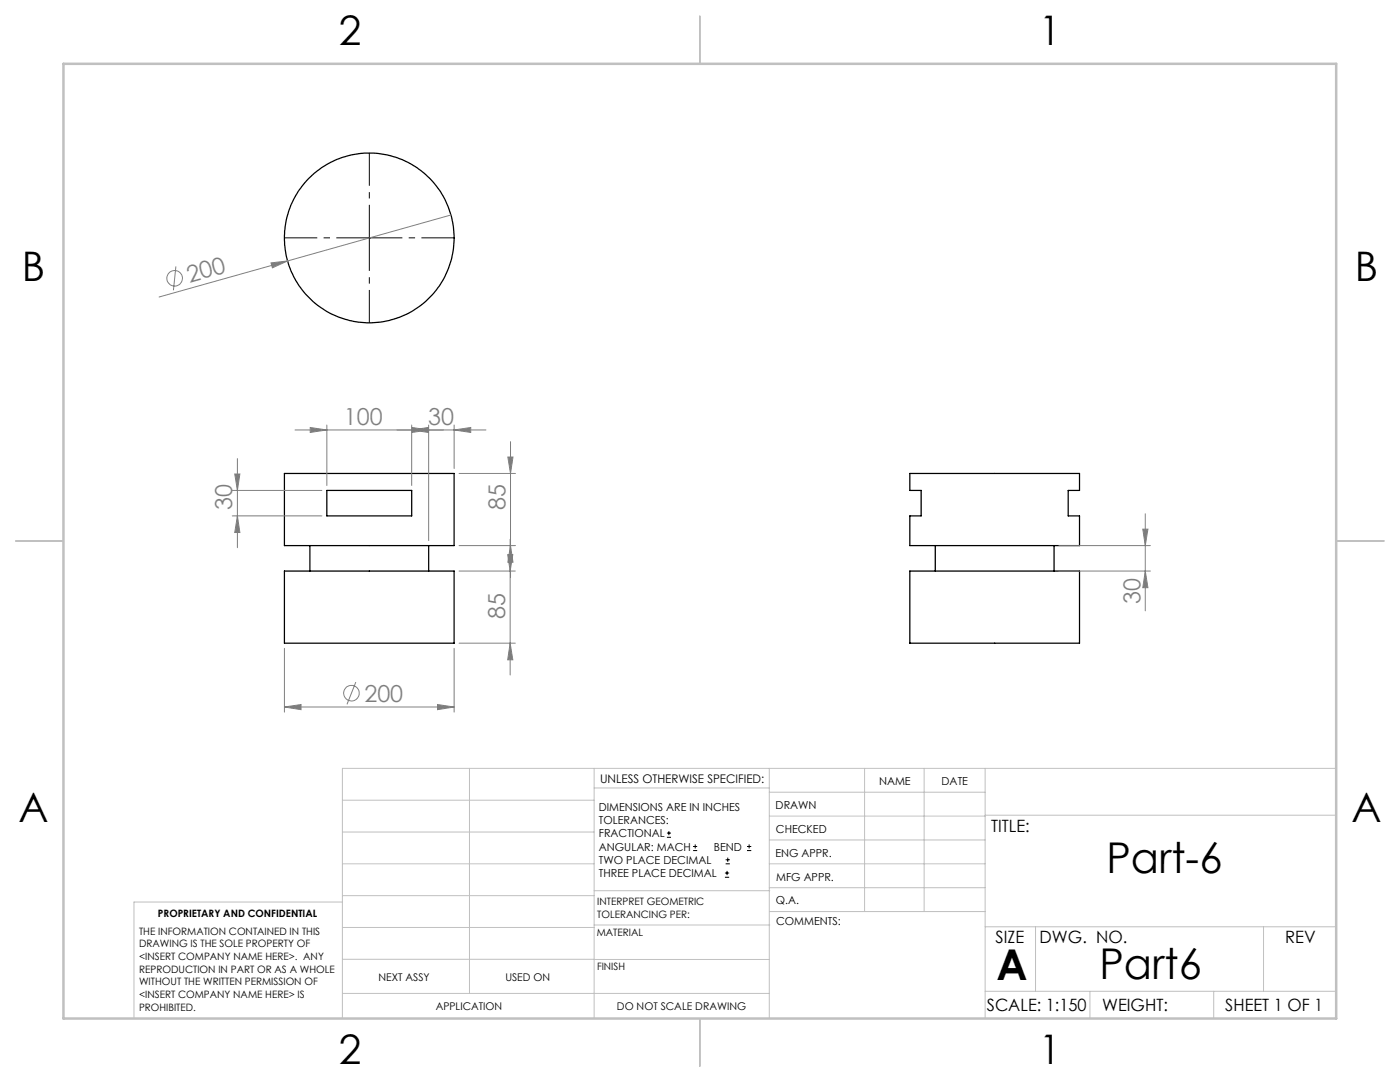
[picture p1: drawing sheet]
<svg xmlns="http://www.w3.org/2000/svg" width="279mm" height="216mm" viewBox="0 0 279 216" stroke-linecap="round" stroke-linejoin="round" font-family="sans-serif">
<g fill="none" stroke="#000" stroke-width=".25">
<path d="M56.8 94.5h33.8v14.4h-33.8zM65.2 97.9h17v5h-17zM181.6 94.5h33.8v3.4h-2.2v5h2.2v6h-33.8v-6h2.2v-5h-2.2zM56.8 113.9h33.8v14.4h-33.8zM61.8 108.9v5M85.5 108.9v5M181.6 113.9h33.8v14.4h-33.8zM186.7 108.9v5M210.4 108.9v5"/>
<circle cx="73.7" cy="47.5" r="16.9"/>
</g>
<g fill="none" stroke="#808080" stroke-width=".2">
<path d="M35.1 53.2l-.5 4.7M54.1 52.5l3.3-.4-3 1.3zM57.4 52.1l-25.7 7.2M90 42.9l-32.6 9.2M46.4 97.9h17.8M46.8 94.6h1.1l-.5 3.3zM47.4 91.5v17.8M58.9 85.8h38.1M61.9 85.3l3.3 .5-3.3 .5zM65.2 84.8v12.1M82.2 85.8l3.3-.5v1zM82.2 84.8v12.1"/>
<path d="M82.2 85.3l3.3 .5-3.3 .5zM85.5 84.8v23.1M90.6 85.8l3.3-.5v1zM90.6 84.8v8.7M91.6 94.5h11.3M101.4 91.2h1l-.5 3.3zM101.9 88.1v27.1M46.4 102.9h17.8M47.4 102.9l.5 3.4h-1.1zM91.6 113.9h11.2M91.6 108.9h11.3M101.3 110.7h1l-.5 3.2z"/>
<path d="M101.8 107.6v27.1M101.9 108.9l.5 3.3h-1zM211.3 113.9h18.3M211.3 108.9h18.3M228.1 105.6h1l-.5 3.3zM228.6 113.9l.5 3.4h-1zM228.6 102.5v19.4M56.8 129.4v12.7M71 136.1l-1.7 4.4M90.6 129.4v12.7M91.6 128.3h11.2M101.8 128.3l.5 3.4h-1z"/>
<path d="M56.8 141.1l3.3-.5v1zM56.8 141.1h33.8M87.3 140.6l3.3 .5-3.3 .5z"/>
<circle cx="34.8" cy="55.5" r="1.55"/>
<circle cx="70.1" cy="138.3" r="1.55"/>
</g>
<g fill="none" stroke="#000" stroke-width=".2">
<path d="M73.7 47.5h.1M73.7 47.4v.1M133.1 167.1h.8M133.1 166.2h.8M133.5 165.8v.9M138.3 169.7h.8M138.3 168.9h.8M138.7 168.5v.8M144.7 175h.8M144.7 174.2h.8M144.8 172.4h.9M144.8 171.6h.9"/>
<path d="M145.1 173.8v.8M145.2 171.1v.9M149.1 169.7h.8M149.1 168.9h.8M149.5 168.5v.8"/>
</g>
<path d="M73.7 47.5h-16.9M73.7 47.4v-16.9M73.7 47.5v16.9M73.7 47.5h17" fill="none" stroke="#000" stroke-width=".2" stroke-dasharray="15.2 1.3 1.3 1.3" stroke-dashoffset="8.7" stroke-linecap="butt"/>
<g fill="none" stroke="#c0c0c0" stroke-width=".2">
<path d="M68.3 159.7h50.3M93.7 153.3v44.9M118.6 153.3v49.9M118.6 157.2h34.9M153.5 153.3v49.9M153.5 158.1h43.1M172.5 153.3v28.6M184.4 153.3v28.6M196.6 153.3v49.9M266.7 153.3h-198.4v49.9M68.3 178.7h50.3M68.3 172.4h50.3"/>
<path d="M68.3 166h50.3M68.3 180h-41.6v23.2M118.6 177.7h35M153.5 167.6h43.1M153.5 162.8h43.1M153.5 172.4h43.1M153.5 177.1h43.1M196.6 162.7h70.1M68.3 198.2h85.2M68.3 191.4l85.2 .1M68.3 185.1h50.3M118.6 184.6h35"/>
<path d="M153.6 181.9h43M196.6 197.8h70.1M196.6 184.9h70.1M206.7 184.9v12.9M217.5 197.8v5.4M242.2 197.8v5.4M252.2 184.9v12.9"/>
</g>
<path d="M139.7 3.2v9.5M3.1 107.9h9.6M266.7 107.9h9.5M139.7 203.2v9.6" fill="none" stroke="#c0c0c0" stroke-width=".25"/>
<path d="M12.7 12.7h254v190.5h-254z" fill="none" stroke="#c0c0c0" stroke-width=".5"/>
<g fill="#808080">
<path d="M54.1 52.5l3.3-.4-3 1.3z"/>
<path d="M82.2 85.3l3.3 .5-3.3 .5zM90.6 85.8l3.3-.5v1z"/>
<path d="M87.3 140.6l3.3 .5-3.3 .5zM56.8 141.1l3.3-.5v1z"/>
<path d="M82.2 85.8l3.3-.5v1zM61.9 85.3l3.3 .5-3.3 .5z"/>
<path d="M228.6 113.9l.5 3.4h-1zM228.1 105.6h1l-.5 3.3z"/>
<path d="M101.8 128.3l.5 3.4h-1zM101.3 110.7h1l-.5 3.2zM101.9 108.9l.5 3.3h-1zM101.4 91.2h1l-.5 3.3z"/>
<path d="M46.8 94.6h1.1l-.5 3.3zM47.4 102.9l.5 3.4h-1.1z"/>
</g>
<g font-size="8.5">
<text x="220.8" y="174.2">Part-6</text>
<text x="198.9" y="195.5">A</text>
<text x="219.4" y="195.4">Part6</text>
</g>
<g font-size="8.1">
<text x="67.6" y="8.9">2</text>
<text x="207.3" y="8.9">1</text>
<text x="4.4" y="56.1">B</text>
<text x="270.4" y="56.1">B</text>
<text x="3.7" y="164.1">A</text>
<text x="269.7" y="164.1">A</text>
<text x="67.6" y="212.4">2</text>
<text x="207.3" y="212.4">1</text>
</g>
<g font-size="4.7" fill="#808080">
<text x="37.8" y="56.5" transform="rotate(-16 37.8 56.5)">200</text>
<text x="68.7" y="84.8">100</text>
<text x="85.4" y="84.8">30</text>
<text x="46.4" y="101.8" transform="rotate(-90 46.4 101.8)">30</text>
<text x="100.9" y="101.8" transform="rotate(-90 100.9 101.8)">85</text>
<text x="100.8" y="123.5" transform="rotate(-90 100.8 123.5)">85</text>
<text x="227.6" y="120.6" transform="rotate(-90 227.6 120.6)">30</text>
<text x="72.7" y="140">200</text>
</g>
<g font-size="3.4">
<text x="197.8" y="166">TITLE:</text>
<text x="198.7" y="188.1">SIZE</text>
<text x="207.5" y="188.1">DWG. NO.</text>
<text x="256.5" y="188.2">REV</text>
<text x="196.9" y="201.7">SCALE: 1:150</text>
<text x="220" y="201.8">WEIGHT:</text>
<text x="244.5" y="201.7">SHEET 1 OF 1</text>
</g>
<text font-size="2.4" x="119.8" y="156.2">UNLESS OTHERWISE SPECIFIED:</text>
<g font-size="2.2">
<text x="119.5" y="161.8">DIMENSIONS ARE IN INCHES</text>
<text x="154.8" y="161.4">DRAWN</text>
<text x="175.4" y="156.6">NAME</text>
<text x="187.9" y="156.7">DATE</text>
<text x="119.5" y="164.4">TOLERANCES:</text>
<text x="119.5" y="167.1">FRACTIONAL</text>
<text x="154.9" y="166.3">CHECKED</text>
<text x="119.5" y="169.7">ANGULAR: MACH</text>
<text x="119.5" y="172.4">TWO PLACE DECIMAL</text>
<text x="142.5" y="169.7">BEND</text>
<text x="154.8" y="170.9">ENG APPR.</text>
<text x="119.5" y="175">THREE PLACE DECIMAL</text>
<text x="154.9" y="175.7">MFG APPR.</text>
<text x="154.9" y="180.4">Q.A.</text>
<text x="154.9" y="184.6">COMMENTS:</text>
</g>
<g font-size="2.1">
<text x="75.5" y="195.7">NEXT ASSY</text>
<text x="100.9" y="195.7">USED ON</text>
<text x="86.9" y="201.5">APPLICATION</text>
<text x="123.1" y="201.6">DO NOT SCALE DRAWING</text>
</g>
<g font-size="2">
<text x="31.5" y="182.9">PROPRIETARY AND CONFIDENTIAL</text>
<text x="119.2" y="180.6">INTERPRET GEOMETRIC</text>
<text x="119.2" y="183.1">TOLERANCING PER:</text>
<text x="27.8" y="186.5">THE INFORMATION CONTAINED IN THIS</text>
<text x="27.8" y="189">DRAWING IS THE SOLE PROPERTY OF</text>
<text x="27.8" y="191.6">&lt;INSERT COMPANY NAME HERE&gt;. ANY</text>
<text x="119.1" y="186.7">MATERIAL</text>
<text x="27.8" y="194.1">REPRODUCTION IN PART OR AS A WHOLE</text>
<text x="27.8" y="196.6">WITHOUT THE WRITTEN PERMISSION OF</text>
<text x="119.1" y="193.5">FINISH</text>
<text x="27.8" y="199.1">&lt;INSERT COMPANY NAME HERE&gt; IS</text>
<text x="27.8" y="201.7">PROHIBITED.</text>
</g>
</svg>
